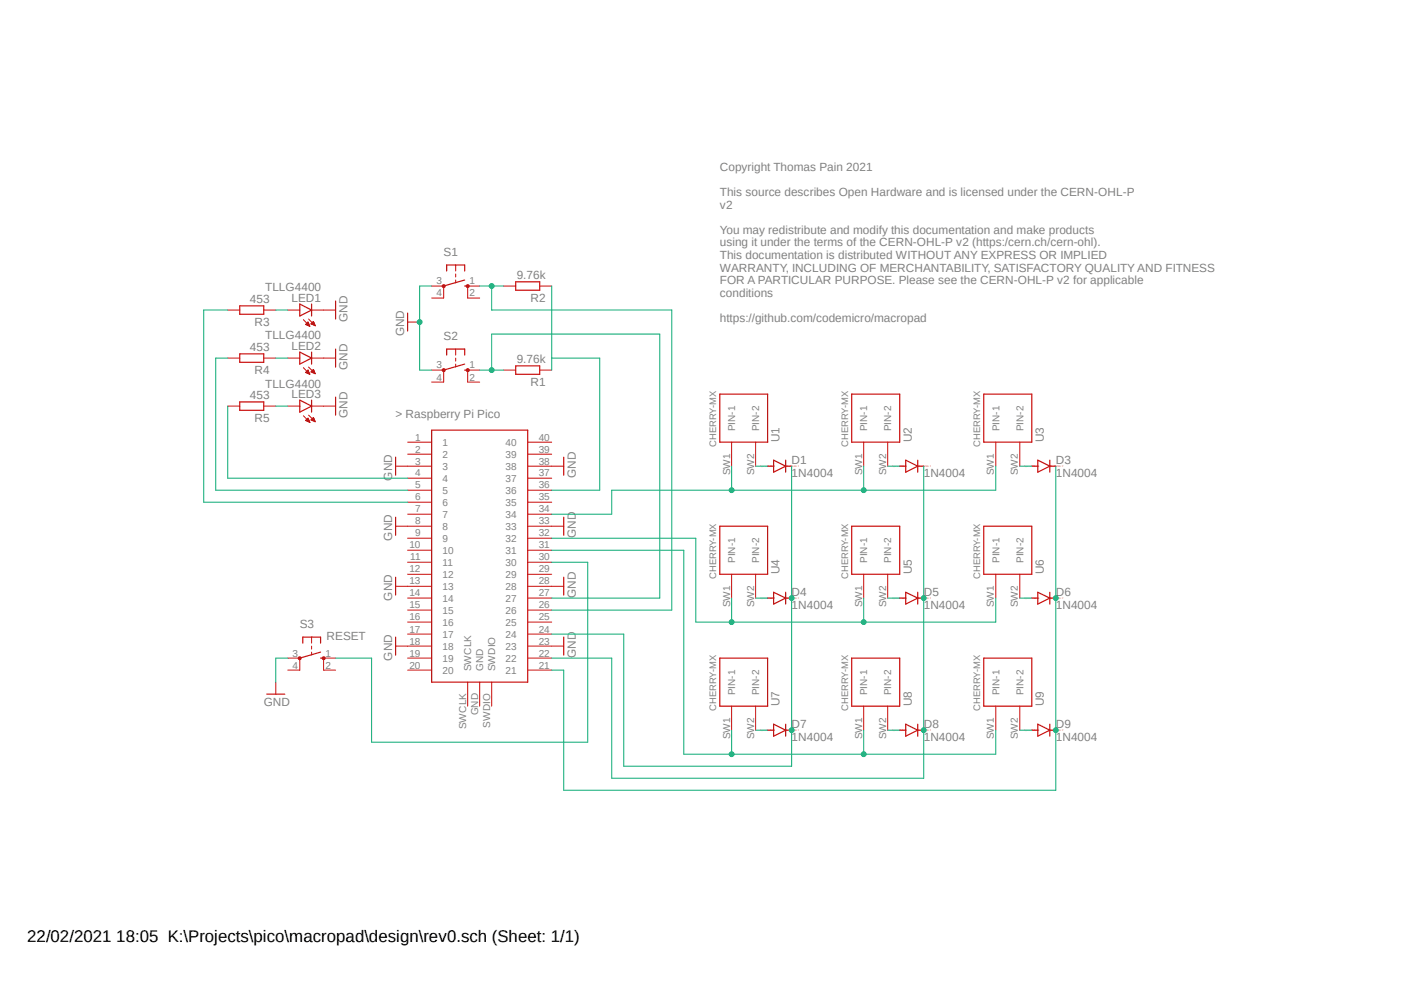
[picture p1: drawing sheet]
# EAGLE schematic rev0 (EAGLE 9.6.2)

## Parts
D1  1N4004  [DO41-10]
D2  1N4004  [DO41-10]
D3  1N4004  [DO41-10]
D4  1N4004  [DO41-10]
D5  1N4004  [DO41-10]
D6  1N4004  [DO41-10]
D7  1N4004  [DO41-10]
D8  1N4004  [DO41-10]
D9  1N4004  [DO41-10]
LED1  TLLG4400  [LED3MM]
LED2  TLLG4400  [LED3MM]
LED3  TLLG4400  [LED3MM]
R1  9.76k  R-EU_VMTA55  [VMTA55]
R2  9.76k  R-EU_VMTA55  [VMTA55]
R3  453  R-EU_VMTA55  [VMTA55]
R4  453  R-EU_VMTA55  [VMTA55]
R5  453  R-EU_VMTA55  [VMTA55]
S1  10-XX  [B3F-10XX]
S2  10-XX  [B3F-10XX]
S3  RESET  10-XX  [B3F-10XX]
U1  CHERRY-MX  [CHERRY-MX]
U2  CHERRY-MX  [CHERRY-MX]
U3  CHERRY-MX  [CHERRY-MX]
U4  CHERRY-MX  [CHERRY-MX]
U5  CHERRY-MX  [CHERRY-MX]
U6  CHERRY-MX  [CHERRY-MX]
U7  CHERRY-MX  [CHERRY-MX]
U8  CHERRY-MX  [CHERRY-MX]
U9  CHERRY-MX  [CHERRY-MX]
U$1  RASPBERRY-PI-PICO_TH  [FT_RASPBERRY-PI-PICO_TH]

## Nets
GND: LED1.K(C) LED2.K(C) LED3.K(C) S1.3(P) S2.3(P) S3.3(P) U$1.3 U$1.8 U$1.13 U$1.18 U$1.23 U$1.28 U$1.33 U$1.38
N$1: LED2.A R4.1
N$2: LED1.A R3.1
N$3: LED3.A R5.1
N$4: R1.2 S2.1(S) U$1.27
N$5: R5.2 U$1.4
N$6: R4.2 U$1.5
N$7: R3.2 U$1.6
N$9: R2.2 S1.1(S) U$1.26
N$12: R1.1 R2.1 U$1.36
N$13: S3.1(S) U$1.30
N$15: D1.C D4.C D7.C U$1.24
N$16: D2.C D5.C D8.C U$1.22
N$17: D3.C D6.C D9.C U$1.21
N$18: D6.A U6.SW2(PIN-2)
N$19: D3.A U3.SW2(PIN-2)
N$20: D9.A U9.SW2(PIN-2)
N$21: D8.A U8.SW2(PIN-2)
N$22: D5.A U5.SW2(PIN-2)
N$23: D2.A U2.SW2(PIN-2)
N$24: D1.A U1.SW2(PIN-2)
N$25: D4.A U4.SW2(PIN-2)
N$26: D7.A U7.SW2(PIN-2)
N$27: U1.SW1(PIN-1) U2.SW1(PIN-1) U3.SW1(PIN-1) U$1.34
N$28: U4.SW1(PIN-1) U5.SW1(PIN-1) U6.SW1(PIN-1) U$1.32
N$29: U7.SW1(PIN-1) U8.SW1(PIN-1) U9.SW1(PIN-1) U$1.31
Unconnected: S1.2(S1) S1.4(P1) S2.2(S1) S2.4(P1) S3.2(S1) S3.4(P1) U$1.1 U$1.2 U$1.7 U$1.9 U$1.10 U$1.11 U$1.12 U$1.14 U$1.15 U$1.16 U$1.17 U$1.19 U$1.20 U$1.25 U$1.29 U$1.35 U$1.37 U$1.39 U$1.40 U$1.GND U$1.SWCLK U$1.SWDIO

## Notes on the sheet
- Copyright Thomas Pain 2021
  
  This source describes Open Hardware and is licensed under the CERN-OHL-P
  v2
  
  You may redistribute and modify this documentation and make products 
  using it under the terms of the CERN-OHL-P v2 (https:/cern.ch/cern-ohl).
  This documentation is distributed WITHOUT ANY EXPRESS OR IMPLIED
  WARRANTY, INCLUDING OF MERCHANTABILITY, SATISFACTORY QUALITY AND FITNESS
  FOR A PARTICULAR PURPOSE. Please see the CERN-OHL-P v2 for applicable
  conditions
  
  https://github.com/codemicro/macropad
